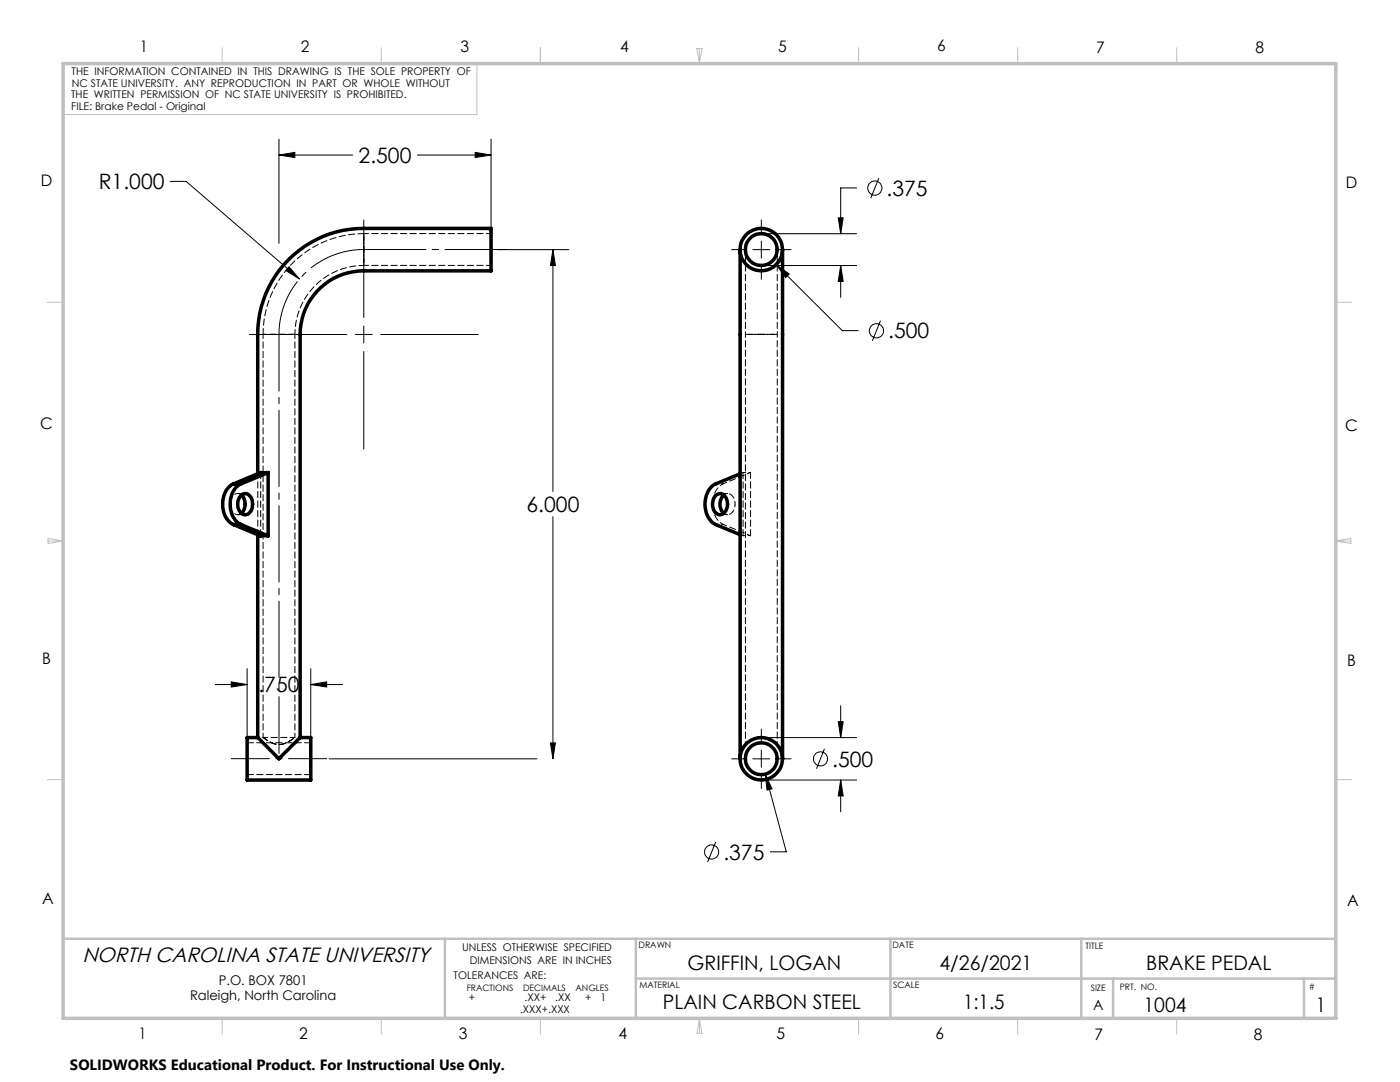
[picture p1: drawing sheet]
<svg xmlns="http://www.w3.org/2000/svg" width="279mm" height="216mm" viewBox="0 0 279 216" stroke-linecap="round" stroke-linejoin="round" font-family="sans-serif">
<g fill="none" stroke="#000" stroke-width=".2">
<path d="M34 36.2h3.1l22.7 19.5M55.7 30.9l3.1-.5v1zM55.7 27.8v20.7M55.7 30.9h14.7M83.3 30.9h14.7M94.8 30.4l3.2 .5-3.2 .5zM98 27.8v20.7M171 37.5h-3.2v9.1M175.4 35.5l-1.6 4M57.7 53.2l2.1 2.5-2.8-1.7zM72.6 43.9v19.5M99.3 49.8h14.2"/>
<path d="M110.3 49.8l.5 3.2h-.9zM110.3 49.8v48.3M146 49.8h2.6M150.2 49.8h3.4M151.9 43.9v2.5M151.9 48.1v3.4M151.9 53.2v2.5M153.2 53h17.8M153.2 46.6h17.8M154.9 52.8l2.6 1.9-.7 .7zM154.9 52.8l13.2 13.2h3.2M155.3 49.8h2.6"/>
<path d="M167.3 43.5h1l-.5 3.1zM167.8 53l.5 3.2h-1zM167.8 53v6.3M49.7 66.7h19.5M70.9 66.7h3.4M72.6 65.1v3.3M72.6 70.1v19.5M76 66.7h19.5M175.7 64l-1.6 4M110.3 103.1v48.3M43 136.6h6.3M46.1 136.1l3.2 .5-3.2 .5z"/>
<path d="M49.3 133.4v16.7M62 136.6l3.2-.5v1zM62 133.4v16.7M62 136.6h6.4M65.7 151.4h41.5M109.9 148.2h.9l-.5 3.2zM146 151.4h2.6M150.2 151.4h3.4M151.9 145.5v2.5M151.9 149.7v3.4M151.9 154.8v2.5M152.8 154.5l1.3 2.9-1 .3z"/>
<path d="M152.8 154.5l4.1 15.5h-3.2M153.2 155.6h17.8M153.2 147.2h17.8M155.3 151.4h2.6M164.5 149.4l-1.6 4M167.3 144h1l-.5 3.2zM167.8 155.6l.5 3.2h-1zM167.8 140.8v6.4M167.8 155.6v6.4M142.8 168l-1.6 4"/>
<circle cx="174.6" cy="37.5" r="1.42"/>
<circle cx="174.9" cy="66" r="1.41"/>
<circle cx="163.8" cy="151.4" r="1.41"/>
<circle cx="142" cy="170" r="1.41"/>
</g>
<path d="M72.6 49.8a16.9 16.9 0 0 0-16.9 16.9" fill="none" stroke="#000" stroke-width=".2" stroke-dasharray="15.2 1.3 1.3 1.3" stroke-dashoffset="3.8" stroke-linecap="butt"/>
<path d="M55.7 66.7v83.6" fill="none" stroke="#000" stroke-width=".2" stroke-dasharray="15.2 1.3 1.3 1.3" stroke-dashoffset="3.9"/>
<path d="M101.2 49.8h-28.6" fill="none" stroke="#000" stroke-width=".2" stroke-dasharray="15.2 1.3 1.3 1.3" stroke-dashoffset="2.9"/>
<path d="M65.2 151.4h-19" fill="none" stroke="#000" stroke-width=".2" stroke-dasharray="15.2 1.3 1.3 1.3" stroke-dashoffset="7.6"/>
<g fill="none" stroke="#c0c0c0" stroke-width=".2">
<path d="M44.3 9.5v3.2M76.1 9.5v3.2M95.2 12.7v10.2h-82.6M107.8 9.5v3.2M139.1 9.7h1l-.5 3zM139.6 9.7v3M171.3 9.5v3.2M203.1 9.5v3.2M234.8 9.5v3.2M9.4 60.3h3.2M266.6 60.3h3.2M9.6 108h3"/>
<path d="M9.6 107.4l3 .6-3 .4zM266.6 108h3M266.6 108l3-.6v1zM9.4 155.6h3.2M266.6 155.6h3.2M44.3 203.2v3.2M76.1 203.2v3.2M107.8 203.2v3.2M139.6 203.2v3M139.6 203.2l.5 3h-1zM171.3 203.2v3.2M203.1 203.2v3.2"/>
<path d="M234.8 203.2v3.2"/>
</g>
<path d="M12.6 187.3h254M88.8 187.3v15.9M126.9 187.3v15.9M126.9 195.3h139.7M177.7 187.3v15.9M215.8 187.3v15.9M222.1 195.3v7.9M260.2 195.3v7.9" fill="none" stroke="#c0c0c0" stroke-width=".5"/>
<path d="M12.6 12.7h254v190.5h-254z" fill="none" stroke="#c0c0c0" stroke-width=".7"/>
<path d="M55.7 30.9l3.1-.5v1zM94.8 30.4l3.2 .5-3.2 .5zM57.7 53.2l-.7 .8 2.8 1.7zM109.9 148.2h.9l-.5 3.2zM110.3 49.8l.5 3.2h-.9zM46.1 136.1l3.2 .5-3.2 .5zM62 136.6l3.2-.5v1zM154.9 52.8l1.9 2.6 .7-.7zM167.8 53l.5 3.2h-1zM167.3 43.5h1l-.5 3.1zM167.8 155.6l.5 3.2h-1zM167.3 144h1l-.5 3.2zM152.8 154.5l.3 3.2 1-.3z" fill="#000"/>
<g fill="none" stroke="#000" stroke-width=".7">
<path d="M147.7 49.8v101.6M156.2 49.8v101.6M46.6 96.6a4.8 4.8 0 0 0-1.7 6.3l.3 .5a3.2 3.2 0 0 0 1.4 1.3M46.6 96.6h1.5M48 98.9a1.32 1.32 0 0 1 1.4-.3 1.32 1.32 0 0 1 .9 1.2 2.12 2.12 0 0 1-1.4 2.9 2.29 2.29 0 0 1-1.1-3.5zM48.1 96.6a4.6 4.6 0 0 0-2.1 5.2l.7 1.6a2.88 2.88 0 0 0 1.4 1.3M48.2 98.8a2.64 2.64 0 0 1 0 3.6M51.4 94.5v-27.8a21.1 21.1 0 0 1 21.2-21.1h25.4v8.4h-25.4a12.7 12.7 0 0 0-12.7 12.7v80.5M53.5 94.3h-1.5l-5.4 2.3M53.5 94.3l-5.4 2.3M53.5 94.3v12.6M142.8 98.9a1.25 1.25 0 0 1 2.1 .5 2.42 2.42 0 0 1-1 3.3 1.95 1.95 0 0 1-1.6-2.7z"/>
<path d="M144.4 98.8a2.62 2.62 0 0 0 0 3.6M147.7 94.5l-4.9 2.1a4.9 4.9 0 0 0-1.6 6.3l.2 .5a2.88 2.88 0 0 0 1.4 1.3l4.9 2M46.6 104.7l5.4 2.2h1.5M46.6 104.7h1.5M48.1 104.7l5.4 2.2M51.4 106.7v40.5M51.4 147.2l4.3 4.2 4.2-4.2M51.4 147.2h-2.1v8.4h12.7v-8.4h-2.1"/>
<circle cx="151.9" cy="49.8" r="3.2"/>
<circle cx="151.9" cy="49.8" r="4.2"/>
<circle cx="151.9" cy="151.4" r="3.2"/>
<circle cx="151.9" cy="151.4" r="4.2"/>
</g>
<path d="M48.2 98.7a1.3 1.3 0 0 0-2.1 .9 2.25 2.25 0 0 0 1.3 3.1l.8-.3" fill="none" stroke="#000" stroke-width=".2" stroke-dasharray="1.3 .6" stroke-dashoffset="-.2"/>
<path d="M144.4 96.5a4.9 4.9 0 0 0-1.7 6.4l.2 .5a3.1 3.1 0 0 0 1.5 1.2M51.4 147.1l4.3 4.3M55.7 151.4l4.2-4.3" fill="none" stroke="#000" stroke-width=".2" stroke-dasharray="1.3 .6" stroke-dashoffset=".5"/>
<path d="M98 49.8v-4.3M98 54v-4.2M52.5 66.7v80.4M49.3 151.4v-4.3M49.3 155.6v-4.2M58.9 147.2v-80.5M62 151.4v-4.3M62 155.6v-4.2" fill="none" stroke="#000" stroke-width=".2" stroke-dasharray="1.3 .6" stroke-dashoffset=".4"/>
<path d="M72.6 49.8v3.1v-6.3v3.2M98 49.8v3.1v-6.3v3.2M58.9 66.7h-6.4h6.4M151.9 66.7h-3.1h6.3h-3.2M52 94.3v12.6M148.3 94.3v12.6M149.8 94.3v12.6M49.3 151.4v-3.2v6.3v-3.1M49.3 154.6h12.7M52.5 147.1h.1M62 151.4v-3.2v6.3v-3.1M62 148.2h-12.7" fill="none" stroke="#000" stroke-width=".2" stroke-dasharray="1.3 .6"/>
<path d="M155.1 49.8a3.2 3.2 0 0 1-4.6 2.8 3.2 3.2 0 0 1-.4-5.4 3.2 3.2 0 0 1 5 2.1v.5M52.5 147.2v-.1a5.7 5.7 0 0 0 3.6 1.4 7.7 7.7 0 0 0 2.7-1.3 5.4 5.4 0 0 1-3.7 1.3l-1.3-.5-1.3-.8M151.9 147.1a4.2 4.2 0 0 1 3.2 1.5 4.2 4.2 0 0 0-6.3 0 4.2 4.2 0 0 1 3.1-1.5M155.1 151.4a3.2 3.2 0 0 0-4.6-2.9 3.2 3.2 0 0 0-.4 5.4 3.2 3.2 0 0 0 5-2v-.5" fill="none" stroke="#000" stroke-width=".2" stroke-dasharray="1.3 .6" stroke-dashoffset=".2"/>
<g fill="none" stroke="#000" stroke-width=".2" stroke-dasharray="1.3 .6" stroke-dashoffset=".7">
<path d="M148.8 49.8v16.9M156.2 49.8a4.2 4.2 0 0 0-6.2-3.8 4.2 4.2 0 0 0-.5 7.2 4.2 4.2 0 0 0 6.6-2.8l.1-.6M148.8 66.7v81.9M155.1 66.7v-16.9M48.9 98.5h-1.5M142.9 96.5h1.5M145.2 98.5h-1.5M148.3 94.3h1.5M47.4 102.7h1.5M142.9 104.6h1.5M143.7 102.7h1.5M144.5 102.4a1.32 1.32 0 0 0 2.1-1l.1-.8"/>
<path d="M146.7 100.6a1.74 1.74 0 0 0-1.9-2.1l-.3 .2M149.8 106.9h-1.5M147.7 151.4a4.2 4.2 0 0 1 4.2-4.3 4.2 4.2 0 0 1 4.3 4.3M155.1 148.6v-81.9M156.2 151.4a4.2 4.2 0 0 0-4.3-4.3 4.2 4.2 0 0 0-4.2 4.3M156.2 151.4a4.2 4.2 0 0 0-6.2-3.8 4.2 4.2 0 0 0-.5 7.2 4.2 4.2 0 0 0 6.6-2.8l.1-.6"/>
</g>
<path d="M72.6 53h25.4M98 46.6h-25.4M58.9 66.7a13.8 13.8 0 0 1 13.7-13.7M51.4 94.5v12.2M148.3 94.3l-.6 .2M147.7 106.7l.6 .2M58.9 147.1h-6.4" fill="none" stroke="#000" stroke-width=".2" stroke-dasharray="1.3 .6" stroke-dashoffset=".3"/>
<path d="M72.6 46.6a20.1 20.1 0 0 0-20.1 20.1" fill="none" stroke="#000" stroke-width=".2" stroke-dasharray="1.3 .6" stroke-dashoffset=".1"/>
<path d="M149.8 94.3l-5.4 2.2M144.4 104.6l5.4 2.3" fill="none" stroke="#000" stroke-width=".2" stroke-dasharray="1.3 .6" stroke-dashoffset=".6"/>
<g font-size="4.2">
<text x="71.6" y="32.5">2.500</text>
<text x="19.7" y="37.8">R1.000</text>
<text x="176.9" y="39.1">.375</text>
<text x="177.3" y="67.5">.500</text>
<text x="105.1" y="102.2">6.000</text>
<text x="51.6" y="138.2">.750</text>
<text x="166.1" y="153">.500</text>
<text x="144.4" y="171.5">.375</text>
</g>
<text font-size="4.1" x="16.4" y="191.9">NORTH CAROLINA STATE UNIVERSITY</text>
<g font-size="4">
<text x="137.2" y="193.6">GRIFFIN, LOGAN</text>
<text x="187.5" y="193.6">4/26/2021</text>
<text x="228.7" y="193.5">BRAKE PEDAL</text>
<text x="132.3" y="201.4">PLAIN CARBON STEEL</text>
<text x="192.2" y="201.4">1:1.5</text>
<text x="228.2" y="201.8">1004</text>
<text x="262.6" y="202">1</text>
</g>
<g font-size="3.2">
<text x="27.9" y="10.4">1</text>
<text x="60" y="10.4">2</text>
<text x="91.9" y="10.4">3</text>
<text x="123.8" y="10.4">4</text>
<text x="155.3" y="10.4">5</text>
<text x="187" y="10.3">6</text>
<text x="218.8" y="10.5">7</text>
<text x="250.6" y="10.5">8</text>
<text x="8.1" y="37.1">D</text>
<text x="268.6" y="37.5">D</text>
<text x="8" y="85.7">C</text>
<text x="268.5" y="86.1">C</text>
<text x="8.4" y="132.5">B</text>
<text x="268.9" y="132.9">B</text>
<text x="8.4" y="180.3">A</text>
<text x="268.9" y="180.7">A</text>
<text x="27.6" y="207.4">1</text>
<text x="59.7" y="207.4">2</text>
<text x="91.6" y="207.4">3</text>
<text x="123.5" y="207.4">4</text>
<text x="155" y="207.4">5</text>
<text x="186.7" y="207.3">6</text>
<text x="218.4" y="207.5">7</text>
<text x="250.3" y="207.5">8</text>
</g>
<text font-size="3" x="14" y="213.5">SOLIDWORKS Educational Product. For Instructional Use Only.</text>
<text font-size="2.8" x="218.1" y="201.5">A</text>
<g font-size="2.7">
<text x="43.6" y="196.4">P.O. BOX 7801</text>
<text x="37.9" y="199.4">Raleigh, North Carolina</text>
</g>
<g font-size="2.1">
<text x="14.3" y="14.9">THE INFORMATION CONTAINED IN THIS DRAWING IS THE SOLE PROPERTY OF</text>
<text x="14.3" y="17.3">NC STATE UNIVERSITY. ANY REPRODUCTION IN PART OR WHOLE WITHOUT</text>
<text x="14.2" y="19.6">THE WRITTEN PERMISSION OF NC STATE UNIVERSITY IS PROHIBITED.</text>
<text x="14.2" y="21.9">FILE: Brake Pedal - Original</text>
<text x="92.2" y="189.7">UNLESS OTHERWISE SPECIFIED</text>
<text x="90.5" y="195.3">TOLERANCES ARE:</text>
<text x="93.8" y="192.4">DIMENSIONS ARE IN INCHES</text>
<text x="93.6" y="199.7">+</text>
<text x="103.8" y="202.2">.XXX+.XXX</text>
<text x="104.7" y="199.7">.XX+</text>
<text x="110.8" y="199.7">.XX</text>
<text x="116.8" y="199.7">+</text>
<text x="119.8" y="199.7">1</text>
</g>
<g font-size="1.8">
<text x="127.4" y="189.3">DRAWN</text>
<text x="178.1" y="189.1">DATE</text>
<text x="216.6" y="189.4">TITLE</text>
<text x="93.1" y="197.7">FRACTIONS</text>
<text x="104.4" y="197.7">DECIMALS</text>
<text x="114.9" y="197.7">ANGLES</text>
<text x="127.6" y="197.1">MATERIAL</text>
<text x="178.2" y="197.1">SCALE</text>
<text x="217.7" y="197.8">SIZE</text>
<text x="223.5" y="197.6">PRT. NO.</text>
<text x="261.2" y="197.5">#</text>
</g>
</svg>
